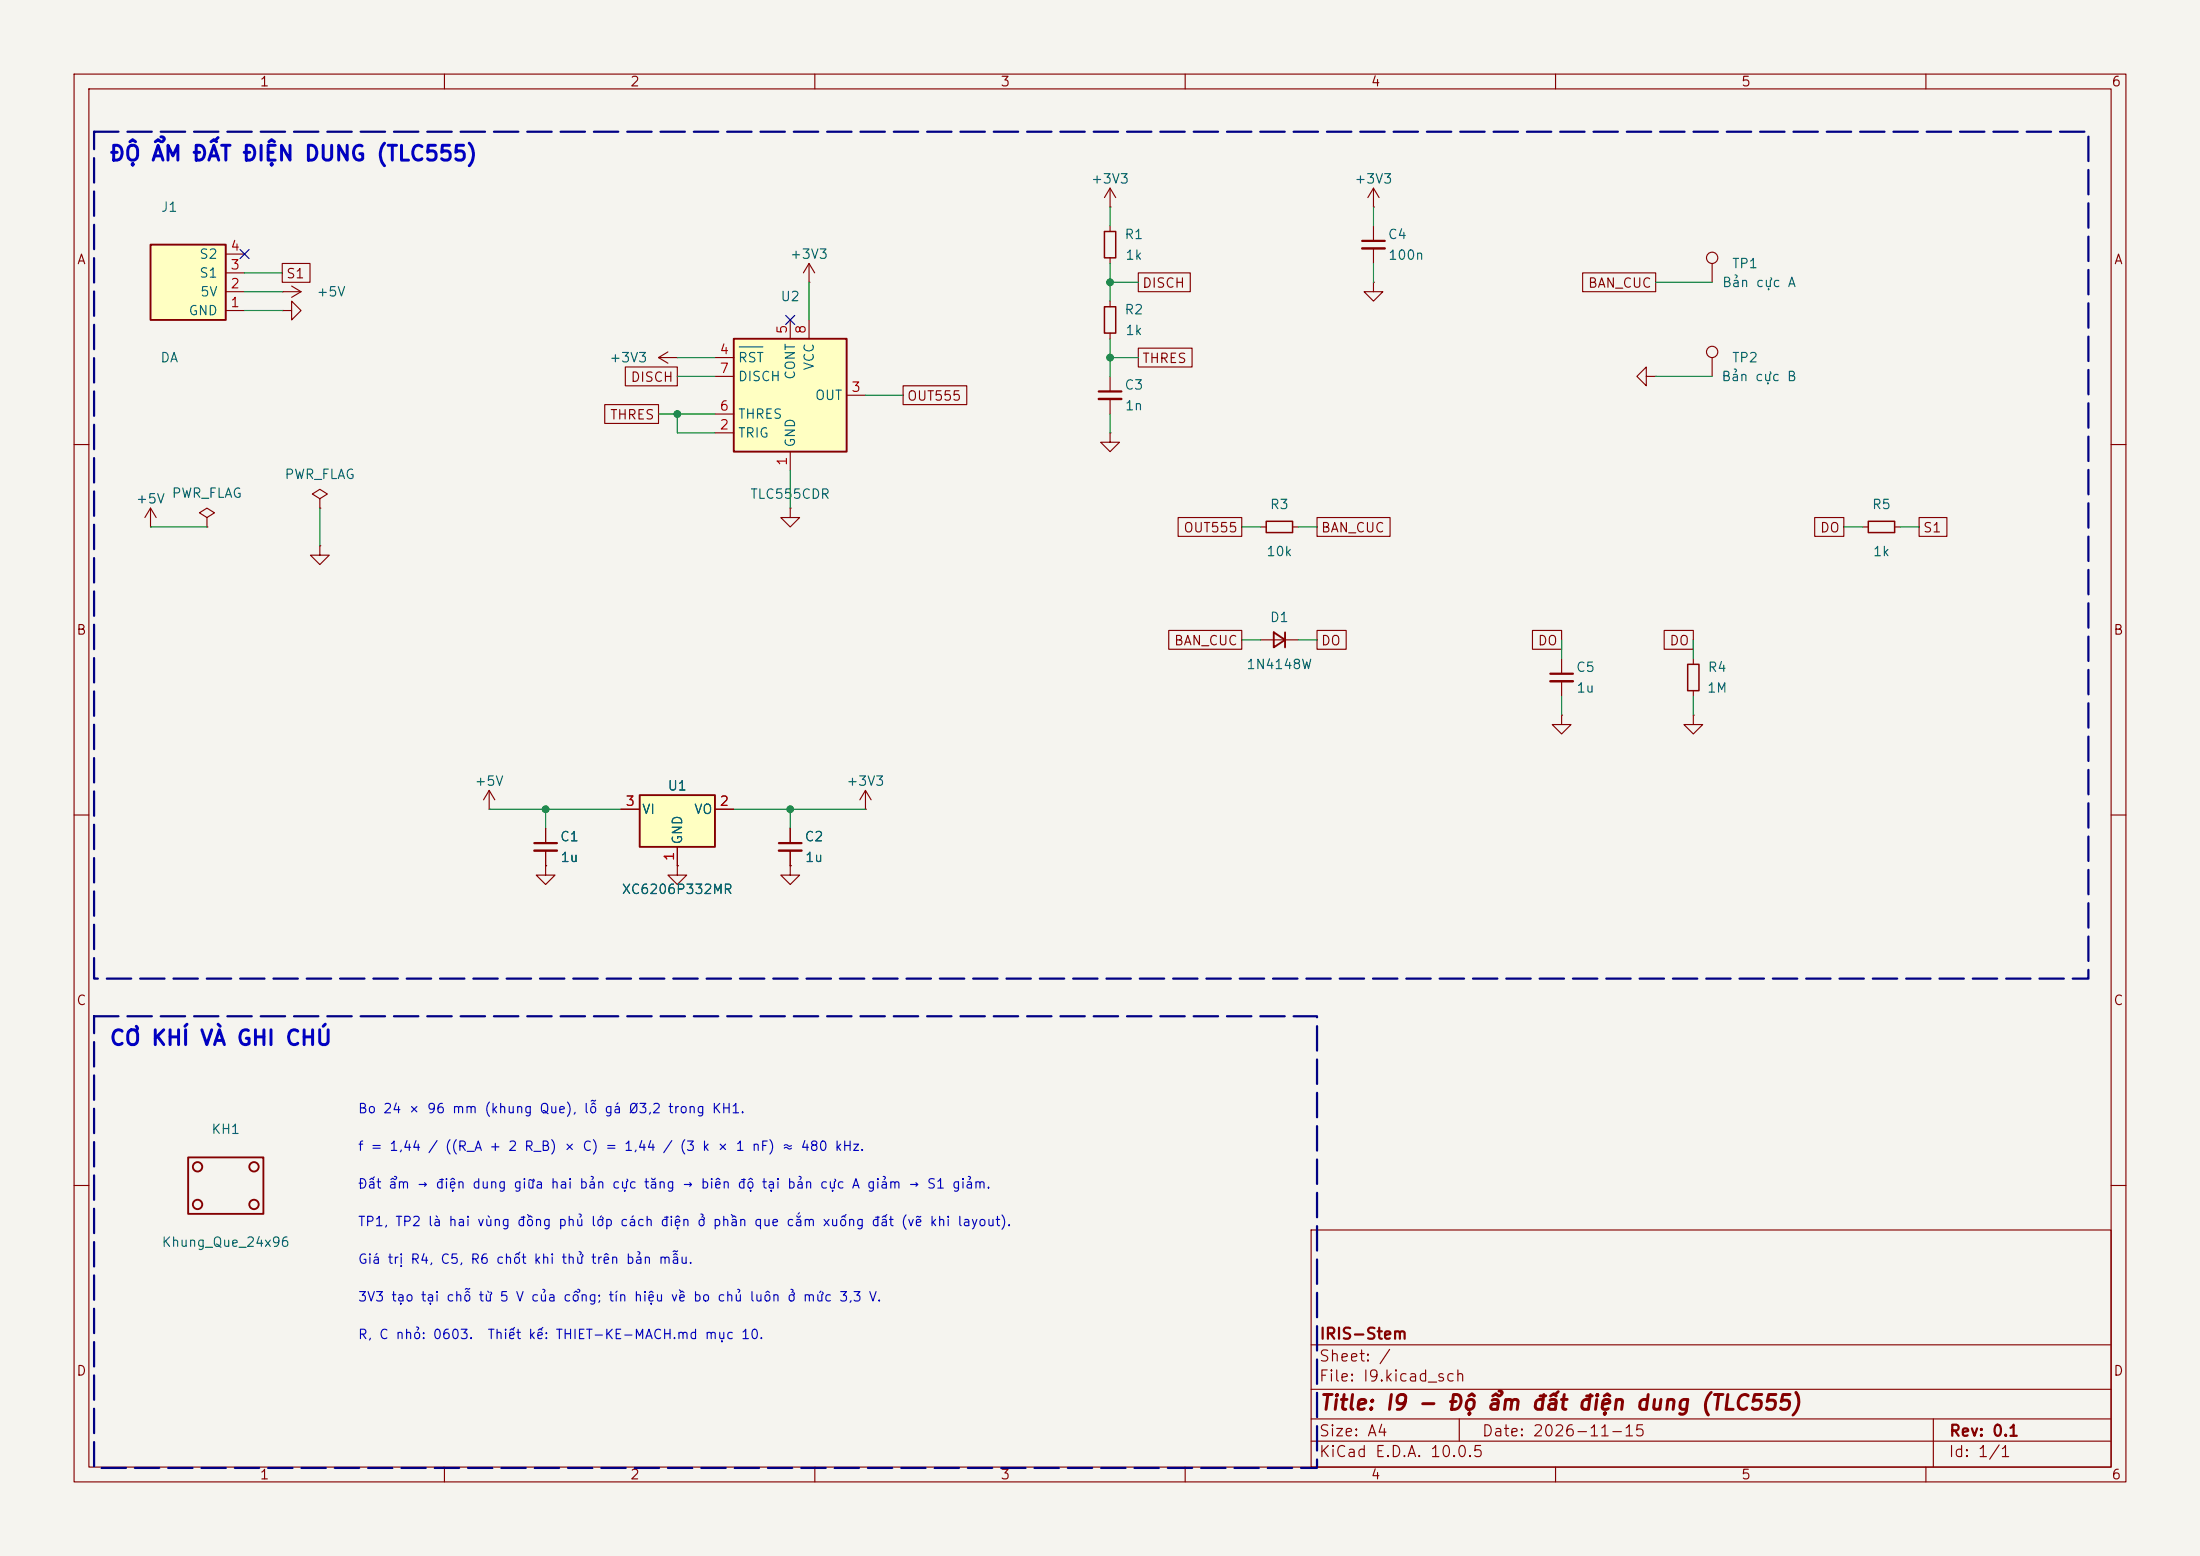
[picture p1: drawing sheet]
<svg xmlns="http://www.w3.org/2000/svg" width="297mm" height="210mm" viewBox="0 0 297 210" stroke-linecap="round" stroke-linejoin="round" font-family="sans-serif">
<path d="M0 0h297v210h-297z" fill="#f5f4ef" stroke="#f5f4ef" stroke-width=".14"/>
<g fill="none" stroke="#840000" stroke-width=".15">
<path d="M10 10h277v190h-277zM12 12h273v186h-273zM60 10v2M110 10v2M160 10v2M210 10v2M260 10v2M109.2 38.1h.1M109.2 35.6l-.7 1.2M109.2 35.6l.8 1.2M109.2 35.6v2.5M38.1 41.9h1.3v-1.3l1.2 1.3-1.2 1.3v-1.3"/>
<path d="M38.1 41.9h.1M88.9 48.3l1.3 .7M88.9 48.3h2.5M90.2 47.5l-1.3 .8M91.4 48.3h.1M149.9 58.4v1.3h1.2l-1.2 1.3-1.3-1.3h1.3M149.9 58.4h.1M149.9 40.6v.8M149.9 45v.7M149.9 50.8v2M149.9 53.8v2.1M222.2 50.8v-1.3l-1.2 1.3 1.2 1.3v-1.3h1.3"/>
<path d="M223.5 50.8h.1M231.1 48.3v2.5M10 60h2M43.2 67.3l1-.6-1-.7-1 .7 1 .6v1.3M43.2 68.6h.1M43.2 73.7v1.2h1.2l-1.2 1.3-1.3-1.3h1.3M43.2 73.7h.1M106.7 68.6v1.3h1.2l-1.2 1.2-1.3-1.2h1.3M106.7 68.6h.1M285 60h2M210.8 96.5v1.3h1.3l-1.3 1.3-1.3-1.3h1.3M210.8 96.5h.1"/>
<path d="M228.6 96.5v1.3h1.3l-1.3 1.3-1.3-1.3h1.3M228.6 96.5h.1M10 110h2M66 109.2h.1M66 106.7l-.7 1.3M66 106.7l.8 1.3M66 106.7v2.5M73.7 116.8v1.3h1.2l-1.2 1.3-1.3-1.3h1.3M73.7 116.8h.1M73.7 111.8v2M73.7 114.8v2M91.4 116.8v1.3h1.3l-1.3 1.3-1.2-1.3h1.2"/>
<path d="M91.4 116.8h.1M106.7 116.8v1.3h1.2l-1.2 1.3-1.3-1.3h1.3M106.7 116.8h.1M106.7 111.8v2M106.7 114.8v2M116.8 109.2h.1M116.8 106.7l-.7 1.3M116.8 106.7l.8 1.3M116.8 106.7v2.5M285 110h2M10 160h2M177 166h108v32h-108z"/>
<path d="M285 160h2M60 198v2M110 198v2M160 198v2M177 194.5h108M177 191.5h108M177 187.5h108M177 181.5h108M197 191.5v3M210 198v2M260 198v2M261 191.5v6.5"/>
<circle cx="231.1" cy="47.5" r=".76"/>
</g>
<g fill="none" stroke="#840000" stroke-width=".25">
<path d="M25.4 156.2h10.2v7.6h-10.2z"/>
<circle cx="26.7" cy="157.5" r=".63"/>
<circle cx="34.3" cy="157.5" r=".63"/>
<circle cx="26.7" cy="162.6" r=".63"/>
<circle cx="34.3" cy="162.6" r=".63"/>
</g>
<path d="M148.3 52.8h3.1M72.1 113.8h3.1M105.2 113.8h3" fill="none" stroke="#840000" stroke-width=".3"/>
<path d="M148.3 53.8h3.1M72.1 114.8h3.1M105.2 114.8h3" fill="none" stroke="#840000" stroke-width=".33"/>
<path d="M149.1 41.4h1.5v3.6h-1.5z" fill="none" stroke="#840000" stroke-width=".2"/>
<path d="M99.1 45.7h15.2v15.3h-15.2z" fill="#ffffc2"/>
<path d="M99.1 45.7h15.2v15.3h-15.2z" fill="none" stroke="#840000" stroke-width=".25"/>
<path d="M96.5 58.4h2.6M96.5 48.3h2.6M96.5 55.9h2.6M96.5 50.8h2.6M106.7 43.2v2.5M109.2 43.2v2.5M114.3 53.3h2.5M106.7 61v2.5" fill="none" stroke="#840000" stroke-width=".15"/>
<path d="M99.8 46.8h3.2" fill="none" stroke="#006464" stroke-width=".15"/>
<path d="M20.3 33h10.2v10.2h-10.2z" fill="#ffffc2"/>
<path d="M20.3 33h10.2v10.2h-10.2z" fill="none" stroke="#840000" stroke-width=".25"/>
<path d="M30.5 39.4h2.5M30.5 36.8h2.5M30.5 34.3h2.5M38.1 39.4h.1M38.1 39.4h2.5M39.4 38.6l1.2 .8M40.6 39.4l-1.2 .7M30.5 41.9h2.5M20.3 71.1h.1M20.3 68.6l-.7 1.3M20.3 68.6l.8 1.3M20.3 68.6v2.5" fill="none" stroke="#840000" stroke-width=".15"/>
<path d="M86.4 107.3h10.1v7h-10.1z" fill="#ffffc2"/>
<path d="M172 85.3l1.5 1.1-1.5 1zM173.5 85.3v2.1M86.4 107.3h10.1v7h-10.1z" fill="none" stroke="#840000" stroke-width=".25"/>
<g fill="none" stroke="#840000" stroke-width=".15">
<path d="M38.1 35.6h3.8v2.5h-3.8zM149.9 27.9h.1M149.9 25.4l-.8 1.3M149.9 25.4l.7 1.3M149.9 25.4v2.5M149.9 30.5v.7M149.9 34.8v.8M153.7 36.8h7v2.6h-7zM185.4 27.9h.1M185.4 38.1v1.3h1.3l-1.3 1.2-1.3-1.2h1.3M185.4 38.1h.1M185.4 25.4l-.7 1.3"/>
<path d="M185.4 25.4l.8 1.3M185.4 25.4v2.5M185.4 30.5v2M185.4 33.5v2.1M213.7 36.8h9.8v2.6h-9.8zM231.1 35.6v2.5M81.6 54.6h7.3v2.6h-7.3zM84.4 49.5h7v2.6h-7zM121.9 52.1h8.6v2.5h-8.6zM153.7 47h7.2v2.5h-7.2zM27.9 69.9l1.1-.7-1.1-.6-1 .6 1 .7v1.2M27.9 71.1h.1"/>
<path d="M159 69.8h8.6v2.6h-8.6zM170.2 71.1h.7M174.5 71.1h.8M177.8 69.8h9.9v2.6h-9.9zM245 69.8h3.9v2.6h-3.9zM251.5 71.1h.7M255.8 71.1h.7M259.1 69.8h3.7v2.6h-3.7zM157.8 85.1h9.8v2.5h-9.8zM170.2 86.4h5.1M177.8 85.1h3.9v2.5h-3.9zM206.9 85.1h3.9v2.5h-3.9z"/>
<path d="M210.8 88.9v2M210.8 91.9v2.1M224.7 85.1h3.9v2.5h-3.9zM228.6 88.9v.8M228.6 93.2v.8M73.7 116.8h.1M73.7 111.8v2M73.7 114.8v2M83.8 109.2h2.6M91.4 116.8h.1M91.4 114.3v2.5M96.5 109.2h2.6"/>
<path d="M106.7 116.8h.1M106.7 111.8v2M106.7 114.8v2"/>
<circle cx="231.1" cy="34.8" r=".76"/>
</g>
<path d="M183.9 32.5h3M209.3 90.9h3" fill="none" stroke="#840000" stroke-width=".3"/>
<path d="M183.9 33.5h3M209.3 91.9h3" fill="none" stroke="#840000" stroke-width=".33"/>
<path d="M149.1 31.2h1.5v3.6h-1.5zM170.9 70.4h3.6v1.5h-3.6zM252.2 70.4h3.6v1.5h-3.6zM227.8 89.7h1.6v3.5h-1.6z" fill="none" stroke="#840000" stroke-width=".2"/>
<g fill="none" stroke="#009600" stroke-width=".15">
<path d="M33 39.4h5.1M33 36.8h5.1M109.2 38.1v5.1M149.9 27.9v2.6M149.9 35.6v5M149.9 38.1h3.8M185.4 27.9v2.6M185.4 35.6v2.5M223.5 38.1h7.6M33 41.9h5.1M88.9 55.9h7.6M91.4 48.3h5.1"/>
<path d="M91.4 50.8h5.1M91.4 55.9v2.5h5.1M116.8 53.3h5.1M149.9 48.3h3.8M149.9 45.7v5.1M149.9 55.9v2.5M223.5 50.8h7.6M20.3 71.1h7.6M43.2 68.6v5.1M106.7 63.5v5.1M167.6 71.1h2.6M175.3 71.1h2.5"/>
<path d="M248.9 71.1h2.6M256.5 71.1h2.6M167.6 86.4h2.6M175.3 86.4h2.5M210.8 86.4v2.5M210.8 94v2.5M228.6 86.4v2.5M228.6 94v2.5M66 109.2h17.8M73.7 109.2v2.6M99.1 109.2h17.7M106.7 109.2v2.6"/>
</g>
<path d="M32.4 33.7l1.2 1.2M33.6 33.7l-1.2 1.2M106.1 42.6l1.2 1.2M107.3 42.6l-1.2 1.2" fill="none" stroke="#000084" stroke-width=".15"/>
<path d="M12.7 17.8h269.2v114.3h-269.2zM12.7 137.2h165.1v60.9h-165.1z" fill="none" stroke="#000084" stroke-width=".3" stroke-dasharray="3.3 1.2"/>
<g fill="#009600" stroke="#009600" stroke-width=".14">
<circle cx="149.9" cy="48.3" r=".46"/>
<circle cx="91.4" cy="55.9" r=".46"/>
<circle cx="149.9" cy="38.1" r=".46"/>
<circle cx="73.7" cy="109.2" r=".46"/>
<circle cx="106.7" cy="109.2" r=".46"/>
</g>
<g font-size="2" fill="#0000c2">
<text x="14.7" y="22.2">ĐỘ ẨM ĐẤT ĐIỆN DUNG (TLC555)</text>
<text x="14.7" y="141.6">CƠ KHÍ VÀ GHI CHÚ</text>
</g>
<text font-size="2" fill="#840000" x="178" y="190.8">Title: I9 - Độ ẩm đất điện dung (TLC555)</text>
<g font-size="1.5" fill="#840000">
<text x="178" y="184.1">Sheet: /</text>
<text x="178" y="181.1">IRIS-Stem</text>
<text x="178" y="186.8">File: I9.kicad_sch</text>
<text x="178" y="197">KiCad E.D.A. 10.0.5</text>
<text x="178" y="194.2">Size: A4</text>
<text x="200" y="194.2">Date: 2026-11-15</text>
<text x="263" y="197">Id: 1/1</text>
<text x="263" y="194.2">Rev: 0.1</text>
</g>
<g font-size="1.3" fill="#840000">
<text x="35" y="12">1</text>
<text x="85" y="12">2</text>
<text x="135" y="12">3</text>
<text x="185" y="12">4</text>
<text x="235" y="12">5</text>
<text x="285" y="12">6</text>
<text x="10.3" y="36">A</text>
<text x="285.3" y="36">A</text>
<text x="38.5" y="37.9">S1</text>
<text x="154.1" y="39.2">DISCH</text>
<text x="214.3" y="39.2">BAN_CUC</text>
<text x="85.1" y="51.9">DISCH</text>
<text x="154.1" y="49.3">THRES</text>
<text x="82.3" y="56.9">THRES</text>
<text x="122.4" y="54.4">OUT555</text>
<text x="159.7" y="72.2">OUT555</text>
<text x="178.2" y="72.2">BAN_CUC</text>
<text x="245.6" y="72.2">DO</text>
<text x="259.5" y="72.2">S1</text>
<text x="10.2" y="86">B</text>
<text x="158.4" y="87.4">BAN_CUC</text>
<text x="178.2" y="87.4">DO</text>
<text x="207.5" y="87.4">DO</text>
<text x="225.3" y="87.4">DO</text>
<text x="285.2" y="86">B</text>
<text x="10.2" y="136">C</text>
<text x="285.2" y="136">C</text>
<text x="10.2" y="186">D</text>
<text x="285.2" y="186">D</text>
<text x="35" y="200">1</text>
<text x="85" y="200">2</text>
<text x="135" y="200">3</text>
<text x="185" y="200">4</text>
<text x="235" y="200">5</text>
<text x="285" y="200">6</text>
</g>
<g font-size="1.3" fill="#006464">
<text x="21.6" y="28.9">J1</text>
<text x="147.2" y="25.1">+3V3</text>
<text x="182.8" y="25.1">+3V3</text>
<text x="26.8" y="35.3">S2</text>
<text x="106.6" y="35.3">+3V3</text>
<text x="151.7" y="32.6">R1</text>
<text x="151.8" y="35.4">1k</text>
<text x="187.3" y="32.6">C4</text>
<text x="187.3" y="35.4">100n</text>
<text x="26.8" y="37.8">S1</text>
<text x="26.9" y="40.3">5V</text>
<text x="42.6" y="40.3">+5V</text>
<text x="105.3" y="41">U2</text>
<text x="232.4" y="39.1">Bản cực A</text>
<text x="233.7" y="36.5">TP1</text>
<text x="25.4" y="42.9">GND</text>
<text x="151.7" y="42.7">R2</text>
<text x="151.8" y="45.5">1k</text>
<text x="21.6" y="49.2">DA</text>
<text x="82.2" y="49.2">+3V3</text>
<text x="99.5" y="49.2">RST</text>
<text x="99.5" y="51.8">DISCH</text>
<text x="107.6" y="51.4" transform="rotate(-90 107.6 51.4)">CONT</text>
<text x="110.2" y="50.1" transform="rotate(-90 110.2 50.1)">VCC</text>
<text x="151.7" y="52.9">C3</text>
<text x="232.3" y="51.8">Bản cực B</text>
<text x="233.7" y="49.2">TP2</text>
<text x="99.5" y="59.4">TRIG</text>
<text x="99.5" y="56.8">THRES</text>
<text x="109.9" y="54.3">OUT</text>
<text x="151.8" y="55.7">1n</text>
<text x="38.3" y="65">PWR_FLAG</text>
<text x="107.6" y="60.5" transform="rotate(-90 107.6 60.5)">GND</text>
<text x="18.3" y="68.3">+5V</text>
<text x="23.1" y="67.5">PWR_FLAG</text>
<text x="101.2" y="67.6">TLC555CDR</text>
<text x="171.4" y="69">R3</text>
<text x="252.6" y="69">R5</text>
<text x="170.9" y="75.4">10k</text>
<text x="252.8" y="75.4">1k</text>
<text x="171.4" y="84.3">D1</text>
<text x="168.2" y="90.6">1N4148W</text>
<text x="212.7" y="91">C5</text>
<text x="212.7" y="93.8">1u</text>
<text x="230.4" y="93.8">1M</text>
<text x="230.5" y="91">R4</text>
<text x="64" y="106.4">+5V</text>
<text x="90" y="107">U1</text>
<text x="114.2" y="106.4">+3V3</text>
<text x="75.5" y="113.9">C1</text>
<text x="86.6" y="110.2">VI</text>
<text x="93.6" y="110.2">VO</text>
<text x="108.5" y="113.9">C2</text>
<text x="75.6" y="116.7">1u</text>
<text x="92.4" y="114.1" transform="rotate(-90 92.4 114.1)">GND</text>
<text x="108.6" y="116.7">1u</text>
<text x="83.8" y="121">XC6206P332MR</text>
<text x="28.4" y="153.4">KH1</text>
<text x="21.7" y="168.6">Khung_Que_24x96</text>
</g>
<g font-size="1.3" fill="#a90000">
<text x="31" y="34.2">4</text>
<text x="31" y="41.8">1</text>
<text x="31" y="39.2">2</text>
<text x="31" y="36.7">3</text>
<text x="106.5" y="45.2" transform="rotate(-90 106.5 45.2)">5</text>
<text x="109.1" y="45.2" transform="rotate(-90 109.1 45.2)">8</text>
<text x="97.1" y="48.1">4</text>
<text x="97.1" y="50.7">7</text>
<text x="114.8" y="53.2">3</text>
<text x="97.1" y="58.3">2</text>
<text x="97.1" y="55.7">6</text>
<text x="106.5" y="63" transform="rotate(-90 106.5 63)">1</text>
<text x="84.4" y="109.1">3</text>
<text x="97.1" y="109.1">2</text>
<text x="91.3" y="116.3" transform="rotate(-90 91.3 116.3)">1</text>
</g>
<g font-size="1.3" fill="#0000c2">
<text x="48.2" y="155.7">f = 1,44 / ((R_A + 2 R_B) × C) = 1,44 / (3 k × 1 nF) ≈ 480 kHz.</text>
<text x="48.2" y="150.6">Bo 24 × 96 mm (khung Que), lỗ gá Ø3,2 trong KH1.</text>
<text x="48.2" y="160.7">Đất ẩm → điện dung giữa hai bản cực tăng → biên độ tại bản cực A giảm → S1 giảm.</text>
<text x="48.2" y="165.8">TP1, TP2 là hai vùng đồng phủ lớp cách điện ở phần que cắm xuống đất (vẽ khi layout).</text>
<text x="48.2" y="170.9">Giá trị R4, C5, R6 chốt khi thử trên bản mẫu.</text>
<text x="48.2" y="176">3V3 tạo tại chỗ từ 5 V của cổng; tín hiệu về bo chủ luôn ở mức 3,3 V.</text>
<text x="48.2" y="181.1">R, C nhỏ: 0603.</text>
<text x="65.7" y="181.1">Thiết kế: THIET-KE-MACH.md mục 10.</text>
</g>
</svg>
